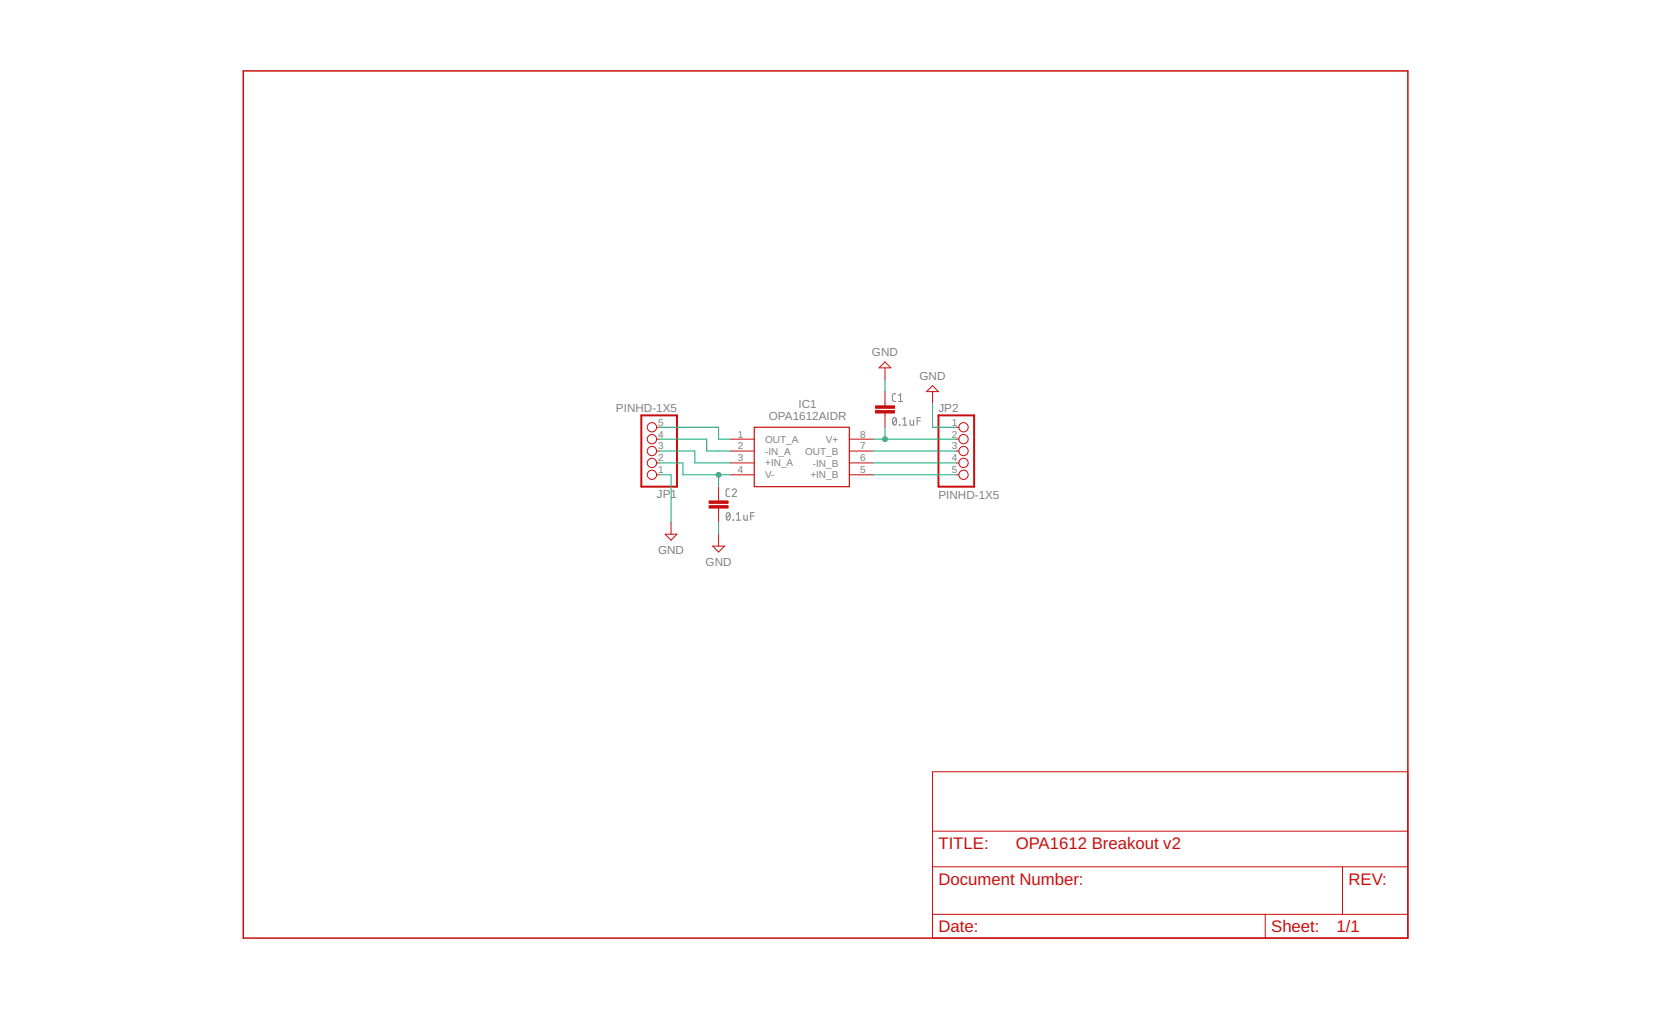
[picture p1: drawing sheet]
<svg xmlns="http://www.w3.org/2000/svg" width="356mm" height="216mm" viewBox="0 0 356 216" stroke-linecap="round" stroke-linejoin="round" font-family="sans-serif">
<g fill="none" stroke="#808080" stroke-width=".21">
<path d="M190.9 89.4l.3-.1a.97 .97 0 0 1 0 1.6 1.02 1.02 0 0 1-.3-1.5zM191.5 84.2h-.6l-.2 .3 .1 1.2 .7 .1M191.5 89.6l-.7 .9M192 85.8h.9M192 84.5l.5-.3v1.6M192.2 90.8l.1 .1zM192.9 90.9h.9M192.9 89.6l.5-.3v1.6M194.5 89.8v.9l.3 .2h.4v-1.1M196 90h.7M196.7 89.3h-.7v1.6M155.4 109.7l.2-.1a.95 .95 0 0 1 0 1.6 1 1 0 0 1-.2-1.5z"/>
<path d="M155.9 104.5h-.5l-.2 .4v1l.2 .2h.5M156 109.9l-.7 .9M156.5 104.9a.45 .45 0 0 1 .6-.4 .45 .45 0 0 1 .1 .7l-.7 .9h.9M156.7 111.1l.1 .1zM157.4 111.2h.9M157.4 109.9l.4-.3v1.6M159 110.1v.9l.2 .2h.5v-1.1M160.4 110.3h.8M161.2 109.6h-.8v1.6"/>
</g>
<path d="M52 15.2h248.9v185.3h-248.9z" fill="none" stroke="#c90d0c" stroke-width=".32"/>
<g fill="none" stroke="#c90d0c" stroke-width=".21">
<path d="M189.1 78.6v2.6M189.1 77.4l1.3 1.2h-2.5zM140.3 93.9h.6M140.3 96.4h.6M140.3 99h.6M140.3 91.3h.6M156.1 93.9h5.1M156.1 96.4h5.1M156.1 99h5.1M181.5 93.9h5.1M181.5 96.4h5.1M181.5 99h5.1"/>
<path d="M189.1 83.7v3.1M189.1 88.3v3M199.3 83.7v2.6M199.3 82.4l1.3 1.3h-2.6zM204.4 93.9h.5M204.4 96.4h.5M204.4 99h.5M204.4 91.3h.5M140.3 101.5h.6M142.1 114.2h2.6l-1.3 1.3zM143.4 111.7v2.5M152.3 116.7h2.5l-1.2 1.3z"/>
<path d="M153.6 104v3.1M153.6 108.6v3.1M153.6 114.2v2.5M156.1 101.5h5.1M181.5 101.5h5.1M204.4 101.5h.5M199.3 165h101.6v35.5h-101.6zM199.3 177.7h101.6M199.3 185.3h101.6M199.3 195.5h101.6M270.4 195.5v5M286.9 185.3v10.2"/>
<circle cx="139.3" cy="96.4" r=".99"/>
<circle cx="139.3" cy="99" r=".99"/>
<circle cx="139.3" cy="93.9" r=".99"/>
<circle cx="139.3" cy="91.3" r=".99"/>
<circle cx="205.9" cy="91.3" r=".99"/>
<circle cx="205.9" cy="99" r=".99"/>
<circle cx="205.9" cy="93.9" r=".99"/>
<circle cx="205.9" cy="96.4" r=".99"/>
<circle cx="139.3" cy="101.5" r=".99"/>
<circle cx="205.9" cy="101.5" r=".99"/>
</g>
<path d="M161.2 91.3h20.3v12.7h-20.3z" fill="none" stroke="#c90d0c" stroke-width=".25"/>
<g fill="#c90d0c" stroke="#c90d0c" stroke-width=".21">
<path d="M187.1 87.8h4.1v.5h-4.1z"/>
<path d="M187.1 86.8h4.1v.5h-4.1z"/>
<path d="M151.5 108.1h4.1v.5h-4.1z"/>
<path d="M151.5 107.1h4.1v.5h-4.1z"/>
</g>
<path d="M137.1 88.8h7.6v15.2h-7.6zM200.6 88.8h7.6v15.2h-7.6z" fill="none" stroke="#c90d0c" stroke-width=".42"/>
<g fill="none" stroke="#0dab76" stroke-width=".21">
<path d="M140.9 99h5v2.5h10.2M140.9 91.3h12.7v2.6h2.5M140.9 96.4h7.6v2.6h7.6M140.9 93.9h10.1v2.5h5.1M186.6 99h17.8M186.6 93.9h17.8M186.6 96.4h17.8M189.1 81.2v2.5M189.1 91.3v2.6M199.3 86.3v5h5.1M140.9 101.5h2.5v10.2M153.6 101.5v2.5"/>
<path d="M153.6 111.7v2.5M186.6 101.5h17.8"/>
</g>
<g fill="#0dab76" stroke="#0dab76" stroke-width=".21">
<circle cx="153.6" cy="101.5" r=".51"/>
<circle cx="189.1" cy="93.9" r=".51"/>
</g>
<g font-size="3.6" fill="#c90d0c">
<text x="200.5" y="181.5">TITLE:</text>
<text x="217.1" y="181.5">OPA1612 Breakout v2</text>
<text x="200.5" y="189.1">Document Number:</text>
<text x="288.2" y="189.1">REV:</text>
<text x="200.5" y="199.3">Date:</text>
<text x="271.7" y="199.3">Sheet:</text>
<text x="285.6" y="199.3">1/1</text>
</g>
<g font-size="2.5" fill="#808080">
<text x="186.3" y="76.1">GND</text>
<text x="196.5" y="81.2">GND</text>
<text x="131.6" y="88">PINHD-1X5</text>
<text x="164.3" y="89.7">OPA1612AIDR</text>
<text x="170.7" y="87.2">IC1</text>
<text x="200.5" y="88.2">JP2</text>
<text x="140.4" y="106.4">JP1</text>
<text x="200.5" y="106.6">PINHD-1X5</text>
<text x="140.6" y="118.5">GND</text>
<text x="150.8" y="121.1">GND</text>
</g>
<g font-size="2.1" fill="#808080">
<text x="140.7" y="93.5">4</text>
<text x="140.7" y="91">5</text>
<text x="157.7" y="93.5">1</text>
<text x="163.5" y="94.6">OUT_A</text>
<text x="176.5" y="94.6">V+</text>
<text x="183.8" y="93.5">8</text>
<text x="203.4" y="91">1</text>
<text x="203.4" y="93.5">2</text>
<text x="140.7" y="101.1">1</text>
<text x="140.7" y="98.6">2</text>
<text x="140.7" y="96.1">3</text>
<text x="157.7" y="96.1">2</text>
<text x="157.7" y="98.6">3</text>
<text x="157.7" y="101.1">4</text>
<text x="163.5" y="97.2">-IN_A</text>
<text x="163.5" y="99.7">+IN_A</text>
<text x="172" y="97.2">OUT_B</text>
<text x="173.7" y="99.7">-IN_B</text>
<text x="183.8" y="96.1">7</text>
<text x="183.8" y="98.6">6</text>
<text x="183.8" y="101.1">5</text>
<text x="203.4" y="96.1">3</text>
<text x="203.4" y="98.6">4</text>
<text x="203.4" y="101.1">5</text>
<text x="163.5" y="102.3">V-</text>
<text x="173.2" y="102.3">+IN_B</text>
</g>
</svg>
